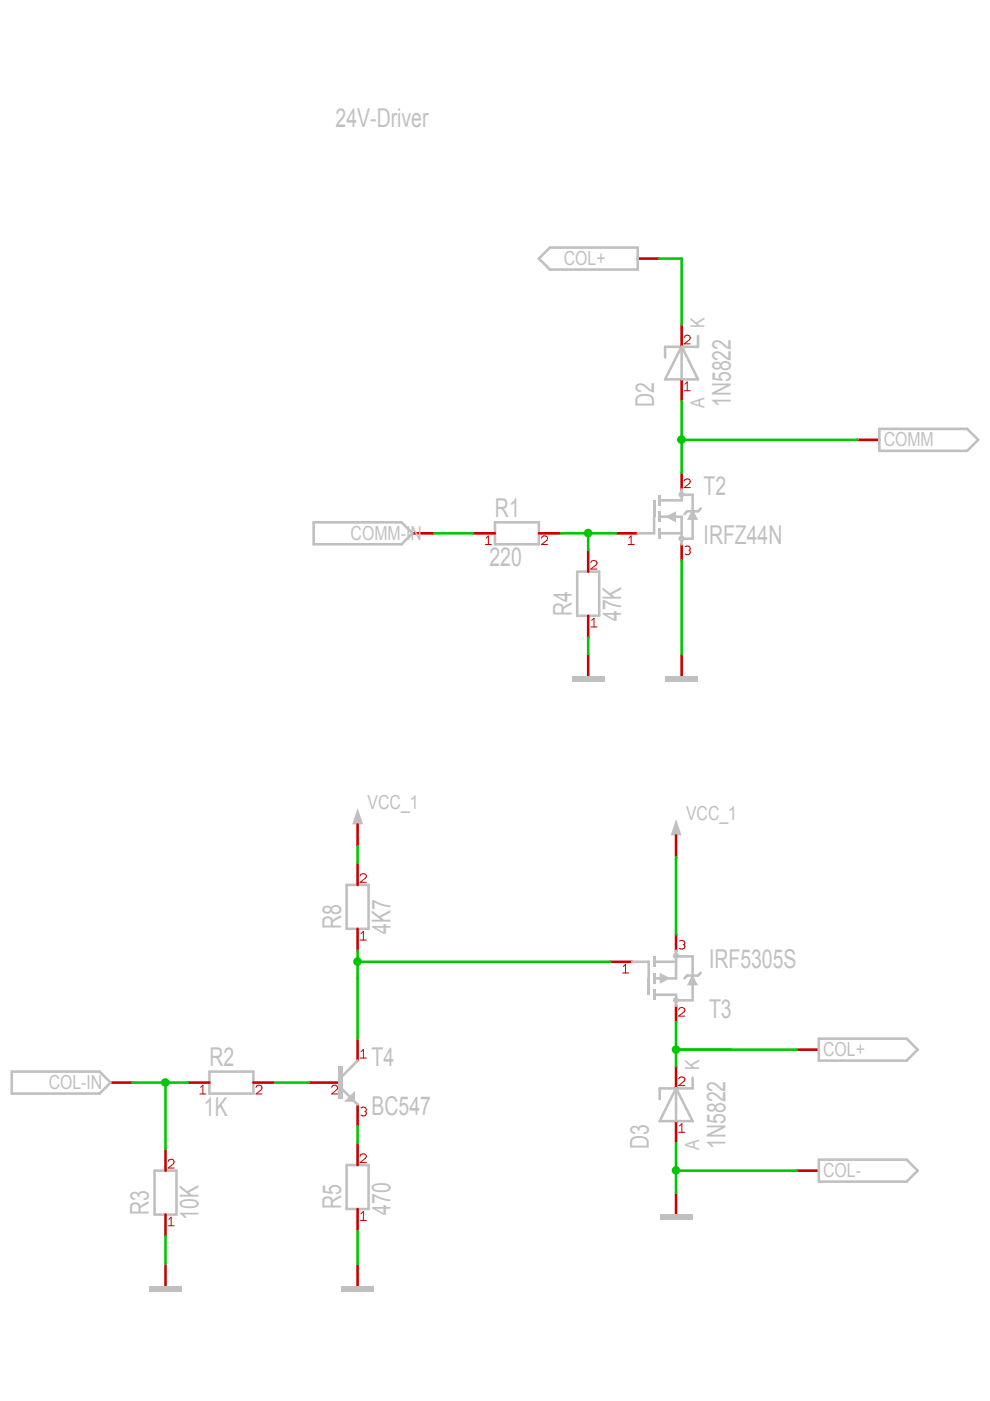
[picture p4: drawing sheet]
<svg xmlns="http://www.w3.org/2000/svg" width="210mm" height="297mm" viewBox="0 0 210 297" stroke-linecap="round" stroke-linejoin="round" font-family="sans-serif">
<path d="M137.2 207.4h.6v3.5h-.6z" fill-rule="evenodd" fill="#c0c0c0"/>
<path d="M143.3 198.1v3.7M129.4 203.9h4.6M143.3 213.1v3.6" fill="none" stroke="#c80000" stroke-width=".55"/>
<path d="M144.1 199.5a.71 .71 0 0 1 1.1 .5l-.2 .3M132 206.3h1.3M132.2 204.9l.4-.4v1.8M143.9 214.1a.67 .67 0 0 1 .7-.5 .67 .67 0 0 1 .6 .6l-.2 .3-1.1 .9h1.3M144.9 200.3h.1M145 200.3l.2 .4a.74 .74 0 0 1-1.1 .4" fill="none" stroke="#c80000" stroke-width=".21"/>
<path d="M138.7 207.4h4.6" fill="none" stroke="#c0c0c0" stroke-width=".55"/>
<g fill="#c0c0c0">
<path d="M138.4 202.8h.6v2.3h-.6z" fill-rule="evenodd"/>
<path d="M138.4 206.2h.6v2.4h-.6z" fill-rule="evenodd"/>
<path d="M138.4 209.8h.6v2.3h-.6z" fill-rule="evenodd"/>
</g>
<path d="M134 203.9h3.5v3.5M138.7 203.9h4.6M138.7 210.9h4.6v2.3M143.3 201.6v5.8" fill="none" stroke="#c0c0c0" stroke-width=".55"/>
<path d="M139.9 206.2l2.3 1.2-2.3 1.2z" fill="#c0c0c0"/>
<path d="M143.3 212.1h3.6M143.3 202.8h3.6" fill="none" stroke="#c0c0c0" stroke-width=".55"/>
<g fill="#c0c0c0">
<path d="M146.8 206.6l1.2 2.3h-2.3z"/>
<circle cx="143.3" cy="202.7" r=".64"/>
<circle cx="143.3" cy="212.1" r=".64"/>
</g>
<path d="M146.9 202.8v9.3M148.6 206.2l-.6 .6h-2.3l-.6 .6M73.5 247h4.6v9.3h-4.6z" fill="none" stroke="#c0c0c0" stroke-width=".55"/>
<path d="M124.7 138.7v4.6M75.8 242.4v4.6M75.8 256.3v4.7" fill="none" stroke="#c80000" stroke-width=".55"/>
<path d="M76.4 245.1a.67 .67 0 0 1 .7-.5 .67 .67 0 0 1 .6 .6l-1.3 1.3h1.3M76.4 258.7h1.3M76.5 257.3l.5-.4v1.8" fill="none" stroke="#c80000" stroke-width=".21"/>
<path d="M121.2 143.3h7v1.2h-7z" fill-rule="evenodd" fill="#c0c0c0"/>
<path d="M104.9 110.7h9.4v4.7h-9.4zM122.4 121.2h4.6v9.4h-4.6z" fill="none" stroke="#c0c0c0" stroke-width=".55"/>
<path d="M100.3 113.1h4.6M114.3 113.1h4.6M124.7 116.5v4.7M124.7 130.6v4.6" fill="none" stroke="#c80000" stroke-width=".55"/>
<path d="M102.9 115.4h1.3M103.1 114.1l.4-.5v1.8M114.8 114.1a.64 .64 0 0 1 .7-.5 .64 .64 0 0 1 .6 .6l-.1 .4-1.2 .8h1.3M125.3 119.3a.67 .67 0 0 1 .7-.5 .67 .67 0 0 1 .6 .7l-.2 .3-1.1 .8h1.3M125.3 132.9h1.3M125.4 131.5l.5-.4v1.8" fill="none" stroke="#c80000" stroke-width=".21"/>
<g fill="#c0c0c0">
<path d="M141 109.6l2.3-1.2v2.3z"/>
<path d="M138.4 106.1h.6v3.5h-.6z" fill-rule="evenodd"/>
</g>
<path d="M130.6 113.1h4.6M144.5 100.2v3.7M144.5 115.2v3.7" fill="none" stroke="#c80000" stroke-width=".55"/>
<path d="M133.2 115.4h1.3M133.4 114.1l.4-.5v1.8M145.1 102a.62 .62 0 0 1 .8-.4 .62 .62 0 0 1 .3 .8l-1.1 1h1.2M145.2 115.9a.67 .67 0 0 1 .7-.1 .67 .67 0 0 1 .4 .6l-.1 .3M146.1 116.7h.1M146.2 116.7l.1 .4a.66 .66 0 0 1-1.1 .3" fill="none" stroke="#c80000" stroke-width=".21"/>
<path d="M139.9 109.6h4.6" fill="none" stroke="#c0c0c0" stroke-width=".55"/>
<g fill="#c0c0c0">
<path d="M139.6 111.9h.5v2.3h-.5z" fill-rule="evenodd"/>
<path d="M139.6 108.4h.5v2.3h-.5z" fill-rule="evenodd"/>
<path d="M139.6 104.9h.5v2.3h-.5z" fill-rule="evenodd"/>
</g>
<path d="M138.7 109.6v3.5h-3.5M139.9 113.1h4.6M144.5 103.8v2.3h-4.6M144.5 109.6v5.8M144.5 114.2h2.4" fill="none" stroke="#c0c0c0" stroke-width=".55"/>
<g fill="#c0c0c0">
<path d="M146.9 107.9l1.1 2.3h-2.3z"/>
<circle cx="144.5" cy="114.2" r=".64"/>
<circle cx="144.5" cy="104.9" r=".63"/>
</g>
<path d="M144.5 104.9h2.4v9.3M148.6 107.8l-.6 .6h-2.3l-.6 .6M73.5 187.6h4.6v9.3h-4.6zM44.4 227.2h9.3v4.7h-9.3zM32.8 248.2h4.6v9.3h-4.6z" fill="none" stroke="#c0c0c0" stroke-width=".55"/>
<path d="M75.8 183v4.6M75.8 196.9v4.7M39.8 229.5h4.6M53.7 229.5h4.7M65.4 229.5h6.9M75.8 220.2v4.7M75.8 234.2v4.7M35.1 243.5v4.7M35.1 257.5v4.7" fill="none" stroke="#c80000" stroke-width=".55"/>
<g fill="none" stroke="#c80000" stroke-width=".21">
<path d="M76.4 185.7a.68 .68 0 0 1 .7-.5 .68 .68 0 0 1 .6 .6l-1.3 1.3h1.3M76.4 199.3h1.3M76.5 198l.5-.5v1.8M42.4 231.9h1.2M42.5 230.5l.5-.4v1.8M54.3 230.5a.63 .63 0 0 1 .8-.4 .63 .63 0 0 1 .3 .9l-1.1 .9h1.2M70.3 230.5a.61 .61 0 0 1 .9-.4 .61 .61 0 0 1 .2 .9l-1.1 .9h1.3M76.4 224.3h1.3M76.5 234.9a.67 .67 0 0 1 .8-.1 .67 .67 0 0 1 .4 .6l-.2 .3M76.5 223l.5-.5v1.8M77.3 235.7h.2M77.5 235.7l.2 .4a.7 .7 0 0 1-1.2 .3"/>
<path d="M35.6 246.3a.63 .63 0 0 1 .9-.5 .63 .63 0 0 1 .3 .9l-1.2 .9h1.3M35.6 259.9h1.3M35.8 258.5l.5-.4v1.8"/>
</g>
<g fill="#c0c0c0">
<path d="M72.9 233.6l2.4-2.3v2.3z"/>
<path d="M71.8 226.1h.9v6.9h-.9z" fill-rule="evenodd"/>
</g>
<path d="M144.5 73.4l3.5 7h-7zM144.5 73.4v7M148 71.2v2.3h-7v2.3M72.3 230.7l3.5 3.5M75.8 224.9l-3.5 3.5M143.3 230.7l3.6 7h-7zM143.3 230.7v7M146.9 228.5v2.3h-7v2.2" fill="none" stroke="#c0c0c0" stroke-width=".55"/>
<path d="M144.5 68.8v4.6M144.5 80.4v4.7M143.3 226.1v4.6M143.3 237.7v4.7M35.1 268v4.6" fill="none" stroke="#c80000" stroke-width=".55"/>
<path d="M145.1 71.5a.63 .63 0 0 1 .8-.4 .63 .63 0 0 1 .3 .9l-1.1 .9h1.2M145.1 82.8h1.2M145.2 81.4l.5-.4v1.8M143.9 228.8a.68 .68 0 0 1 .7-.5 .68 .68 0 0 1 .6 .6l-1.3 1.3h1.3M144.1 238.7l.5-.4v1.8M143.9 240.1h1.3" fill="none" stroke="#c80000" stroke-width=".21"/>
<path d="M31.6 272.6h7v1.2h-7z" fill-rule="evenodd" fill="#c0c0c0"/>
<path d="M135.2 54.8h4.7" fill="none" stroke="#c80000" stroke-width=".55"/>
<path d="M114.3 54.8l2.3-2.3h18.6v4.6h-18.6z" fill="none" stroke="#c0c0c0" stroke-width=".55"/>
<path d="M75.8 171.3l1.2 3.5h-2.3z" fill="#c0c0c0"/>
<path d="M87.5 113.1h4.6M75.8 174.8v4.7M23.5 229.5h4.6M75.8 268v4.6" fill="none" stroke="#c80000" stroke-width=".55"/>
<path d="M66.5 110.7h18.6l2.4 2.4-2.4 2.3h-18.6zM2.5 227.2h18.6l2.4 2.3-2.4 2.4h-18.6z" fill="none" stroke="#c0c0c0" stroke-width=".55"/>
<path d="M72.3 272.6h7v1.2h-7z" fill-rule="evenodd" fill="#c0c0c0"/>
<path d="M181.8 93.3h4.6M144.5 138.7v4.6" fill="none" stroke="#c80000" stroke-width=".55"/>
<path d="M186.4 90.9h18.7l2.3 2.4-2.3 2.3h-18.7z" fill="none" stroke="#c0c0c0" stroke-width=".55"/>
<path d="M141 143.3h7v1.2h-7z" fill-rule="evenodd" fill="#c0c0c0"/>
<path d="M169 248.2h4.6" fill="none" stroke="#c80000" stroke-width=".55"/>
<path d="M173.6 245.9h18.6l2.4 2.3-2.4 2.3h-18.6z" fill="none" stroke="#c0c0c0" stroke-width=".55"/>
<path d="M143.3 173.7l1.2 3.4h-2.3z" fill="#c0c0c0"/>
<path d="M143.3 177.1v4.7M169 222.5h4.6M143.3 252.9v4.6" fill="none" stroke="#c80000" stroke-width=".55"/>
<path d="M173.6 220.2h18.6l2.4 2.3-2.4 2.4h-18.6z" fill="none" stroke="#c0c0c0" stroke-width=".55"/>
<path d="M139.9 257.5h7v1.2h-7z" fill-rule="evenodd" fill="#c0c0c0"/>
<path d="M75.8 238.9v3.5" fill="none" stroke="#00c800" stroke-width=".55"/>
<circle cx="124.7" cy="113" r=".91" fill="#00c800"/>
<path d="M118.9 113.1h11.7M124.7 113.1v3.4M58.4 229.5h7" fill="none" stroke="#00c800" stroke-width=".55"/>
<circle cx="75.8" cy="203.9" r=".91" fill="#00c800"/>
<path d="M144.5 85.1v8.2M92.1 113.1h8.2M75.8 201.6v18.6M75.8 203.9h53.6" fill="none" stroke="#00c800" stroke-width=".55"/>
<circle cx="144.5" cy="93.2" r=".93" fill="#00c800"/>
<path d="M181.8 93.3h-37.3v6.9M143.3 242.4v5.8" fill="none" stroke="#00c800" stroke-width=".55"/>
<circle cx="143.3" cy="248.1" r=".9" fill="#00c800"/>
<path d="M139.9 54.8h4.6v14M144.5 118.9v19.8M143.3 222.5v3.6M169 248.2h-25.7v4.7" fill="none" stroke="#00c800" stroke-width=".55"/>
<circle cx="143.3" cy="222.5" r=".9" fill="#00c800"/>
<path d="M75.8 179.5v3.5M143.3 181.8v16.3M143.3 216.7v5.8h25.7" fill="none" stroke="#00c800" stroke-width=".55"/>
<circle cx="35.1" cy="229.5" r=".92" fill="#00c800"/>
<path d="M124.7 135.2v3.5M28.1 229.5h11.7M35.1 229.5v14M35.1 262.2v5.8M75.8 261v7" fill="none" stroke="#00c800" stroke-width=".55"/>
<g font-size="5.5" fill="#c0c0c0">
<text x="71.2" y="26.9">24V-Driver</text>
<text x="138.7" y="86.3" transform="rotate(-90 138.7 86.3)">D2</text>
<text x="155" y="86.3" transform="rotate(-90 155 86.3)">1N5822</text>
<text x="149.2" y="104.9">T2</text>
<text x="104.9" y="109.6">R1</text>
<text x="149.2" y="115.4">IRFZ44N</text>
<text x="103.8" y="120.1">220</text>
<text x="121.2" y="130.6" transform="rotate(-90 121.2 130.6)">R4</text>
<text x="131.7" y="131.7" transform="rotate(-90 131.7 131.7)">47K</text>
<text x="72.3" y="196.9" transform="rotate(-90 72.3 196.9)">R8</text>
<text x="82.8" y="198.1" transform="rotate(-90 82.8 198.1)">4K7</text>
<text x="150.3" y="205.3">IRF5305S</text>
<text x="150.3" y="215.7">T3</text>
<text x="44.4" y="226.1">R2</text>
<text x="78.8" y="226.1">T4</text>
<text x="43.2" y="236.6">1K</text>
<text x="78.8" y="236.4">BC547</text>
<text x="137.5" y="243.5" transform="rotate(-90 137.5 243.5)">D3</text>
<text x="153.8" y="243.5" transform="rotate(-90 153.8 243.5)">1N5822</text>
<text x="31.6" y="257.5" transform="rotate(-90 31.6 257.5)">R3</text>
<text x="72.3" y="256.3" transform="rotate(-90 72.3 256.3)">R5</text>
<text x="82.8" y="257.5" transform="rotate(-90 82.8 257.5)">470</text>
<text x="42.1" y="258.7" transform="rotate(-90 42.1 258.7)">10K</text>
</g>
<g font-size="4.1" fill="#c0c0c0">
<text x="119.5" y="56.2">COL+</text>
<text x="149.4" y="69.6" transform="rotate(-90 149.4 69.6)">K</text>
<text x="149.4" y="86.5" transform="rotate(-90 149.4 86.5)">A</text>
<text x="187.4" y="94.7">COMM</text>
<text x="74.3" y="114.4">COMM-IN</text>
<text x="77.9" y="171.5">VCC_1</text>
<text x="145.5" y="173.9">VCC_1</text>
<text x="148.2" y="226.8" transform="rotate(-90 148.2 226.8)">K</text>
<text x="174.5" y="223.9">COL+</text>
<text x="10.3" y="230.9">COL-IN</text>
<text x="148.2" y="243.8" transform="rotate(-90 148.2 243.8)">A</text>
<text x="174.5" y="249.6">COL-</text>
</g>
</svg>
